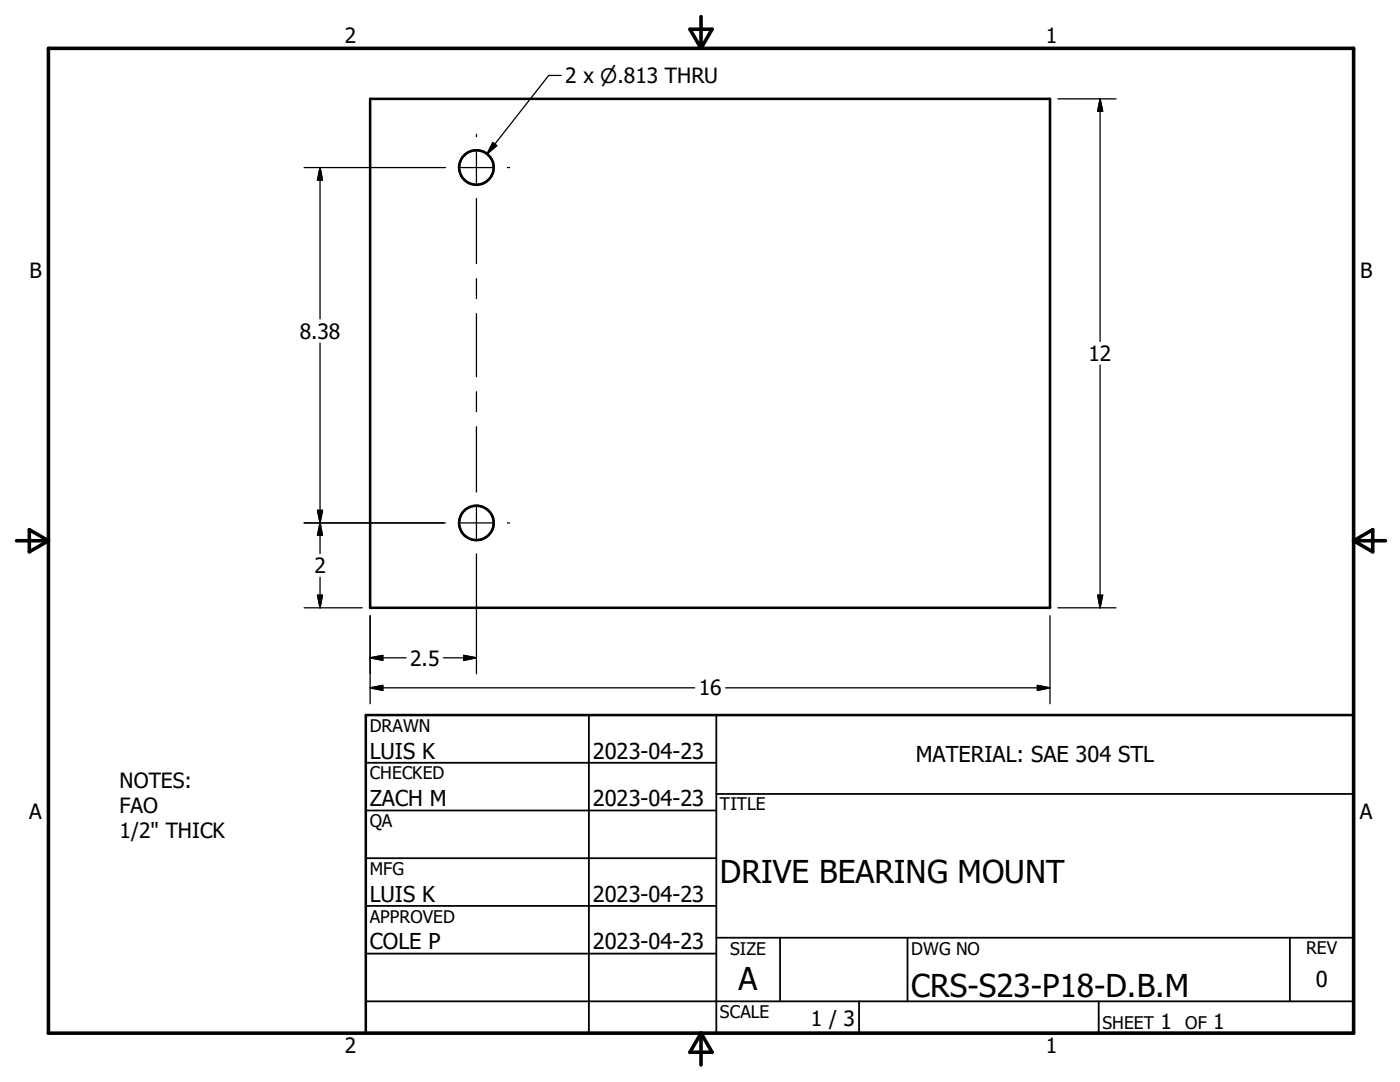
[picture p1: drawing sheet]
<svg xmlns="http://www.w3.org/2000/svg" width="279mm" height="216mm" viewBox="0 0 279 216" stroke-linecap="round" stroke-linejoin="round" font-family="sans-serif">
<g fill="none" stroke="#000" stroke-width=".51">
<path d="M73.9 19.7h135.6v101.6h-135.6zM73 142.7h197.1v63.5h-197.1z"/>
<circle cx="95.1" cy="33.4" r="3.4"/>
<circle cx="95.1" cy="104.3" r="3.4"/>
</g>
<path d="M9.7 9.6h260.4v196.6h-260.4zM137.7 5.8h4.4l-2.2 3.8zM139.9 3.3v6.3M3.3 107.9h6.4M5.8 105.7l3.9 2.2-3.9 2.2zM270.1 107.9h6.4M270.1 107.9l3.9-2.2v4.4zM139.9 206.2v6.3M139.9 206.2l2.2 3.8h-4.4z" fill="none" stroke="#000" stroke-width=".71"/>
<g fill="none" stroke="#000" stroke-width=".36">
<path d="M73 152.2h70M117.5 142.7v63.5M143 158.4h127.1M143 142.7v63.5M73 161.7h70M73 171.2h70M73 180.8h70M73 190.3h70M73 199.8h197.1M143 187.1h127.1M155.7 187.1v12.7M171.4 199.8v6.4"/>
<path d="M181.1 187.1v12.7M219.3 199.8v6.4M257.4 187.1v12.7"/>
</g>
<g fill="none" stroke="#000" stroke-width=".25">
<path d="M112 15.1h-2.5l-12.3 15.6M211.1 19.7h11.6M219.5 19.7v48.4M219.5 19.7l.6 2.5h-1zM60.7 33.4h28.2M63.9 33.4v30.2M63.9 33.4l.5 2.5h-1zM91.9 33.4h6.4M95.1 26.8v.5M95.1 30.3v6.3M95.1 39.6v13M98.4 28.4l.7 .7-1.9 1.6z"/>
<path d="M101.3 33.4h.4M95.1 55.6v4M63.9 68.4v42.1M95.1 62.6v12.6M95.1 78.2v4M219.5 72.8v48.5M95.1 85.2v13M60.7 104.3h28.2M63.4 101.8h1l-.5 2.5zM63.4 118.8h1l-.5 2.5zM63.9 115.2v6.1M63.9 104.3l.5 2.5h-1z"/>
<path d="M91.9 104.3h6.4M95.1 101.2v6.3M95.1 110.5v23.9M101.3 104.3h.4M219.1 118.8h1l-.6 2.5zM60.7 121.3h11.6M73.9 137.2h64.7M73.9 137.2l2.5-.4v1zM73.9 131.3l2.5-.5v1zM73.9 122.9v17.5M73.9 131.3h7.1M88.5 131.3h6.6"/>
<path d="M92.6 130.8l2.5 .5-2.5 .5zM144.8 137.2h64.7M207 136.8l2.5 .4-2.5 .6zM209.5 122.9v17.5M211.1 121.3h11.6"/>
</g>
<path d="M63.9 33.4l.5 2.5h-1zM98.4 28.4l.7 .7-1.9 1.6zM219.5 19.7l.6 2.5h-1zM63.4 101.8h1l-.5 2.5zM63.4 118.8h1l-.5 2.5zM63.9 104.3l.5 2.5h-1zM219.1 118.8h1l-.6 2.5zM73.9 137.2l2.5-.4v1zM73.9 131.3l2.5-.5v1zM92.6 130.8l2.5 .5-2.5 .5zM207 136.8l2.5 .4-2.5 .6z" fill="#000" stroke="#000" stroke-width=".25"/>
<g font-size="6.3">
<text x="143.7" y="176.1">DRIVE BEARING MOUNT</text>
<text x="147.4" y="197.6">A</text>
<text x="181.9" y="198.9">CRS-S23-P18-D.B.M</text>
</g>
<g font-size="4.4">
<text x="73.8" y="151.4">LUIS K</text>
<text x="118.3" y="151.4">2023-04-23</text>
<text x="182.8" y="152.1">MATERIAL: SAE 304 STL</text>
<text x="73.8" y="160.9">ZACH M</text>
<text x="118.3" y="160.9">2023-04-23</text>
<text x="73.8" y="179.9">LUIS K</text>
<text x="118.3" y="179.9">2023-04-23</text>
<text x="73.8" y="189.4">COLE P</text>
<text x="118.3" y="189.4">2023-04-23</text>
<text x="262.6" y="196.9">0</text>
</g>
<g font-size="4.2">
<text x="68.8" y="8.7">2</text>
<text x="208.7" y="8.7">1</text>
<text x="112.8" y="16.6">2 x n.813 THRU</text>
<text x="5.9" y="55.5">B</text>
<text x="271.4" y="55.5">B</text>
<text x="59.8" y="67.6">8.38</text>
<text x="217.3" y="72.1">12</text>
<text x="62.7" y="114.4">2</text>
<text x="81.9" y="132.8">2.5</text>
<text x="139.4" y="138.8">16</text>
<text x="23.9" y="157.3">NOTES:</text>
<text x="5.8" y="163.4">A</text>
<text x="23.9" y="162.3">FAO</text>
<text x="23.9" y="167.3">1/2&quot; THICK</text>
<text x="271.4" y="163.4">A</text>
<text x="161.8" y="204.7">1 / 3</text>
<text x="231.6" y="205.3">1</text>
<text x="242.1" y="205.3">1</text>
<text x="68.8" y="210.2">2</text>
<text x="208.7" y="210.2">1</text>
</g>
<g font-size="3.5">
<text x="73.8" y="146">DRAWN</text>
<text x="73.8" y="155.5">CHECKED</text>
<text x="143.7" y="161.7">TITLE</text>
<text x="73.8" y="165.1">QA</text>
<text x="73.8" y="174.6">MFG</text>
<text x="73.8" y="184.1">APPROVED</text>
<text x="145.7" y="190.5">SIZE</text>
<text x="181.9" y="190.5">DWG NO</text>
<text x="260.6" y="190.4">REV</text>
<text x="143.7" y="203.1">SCALE</text>
<text x="220" y="205.3">SHEET</text>
<text x="236.5" y="205.3">OF</text>
</g>
</svg>
